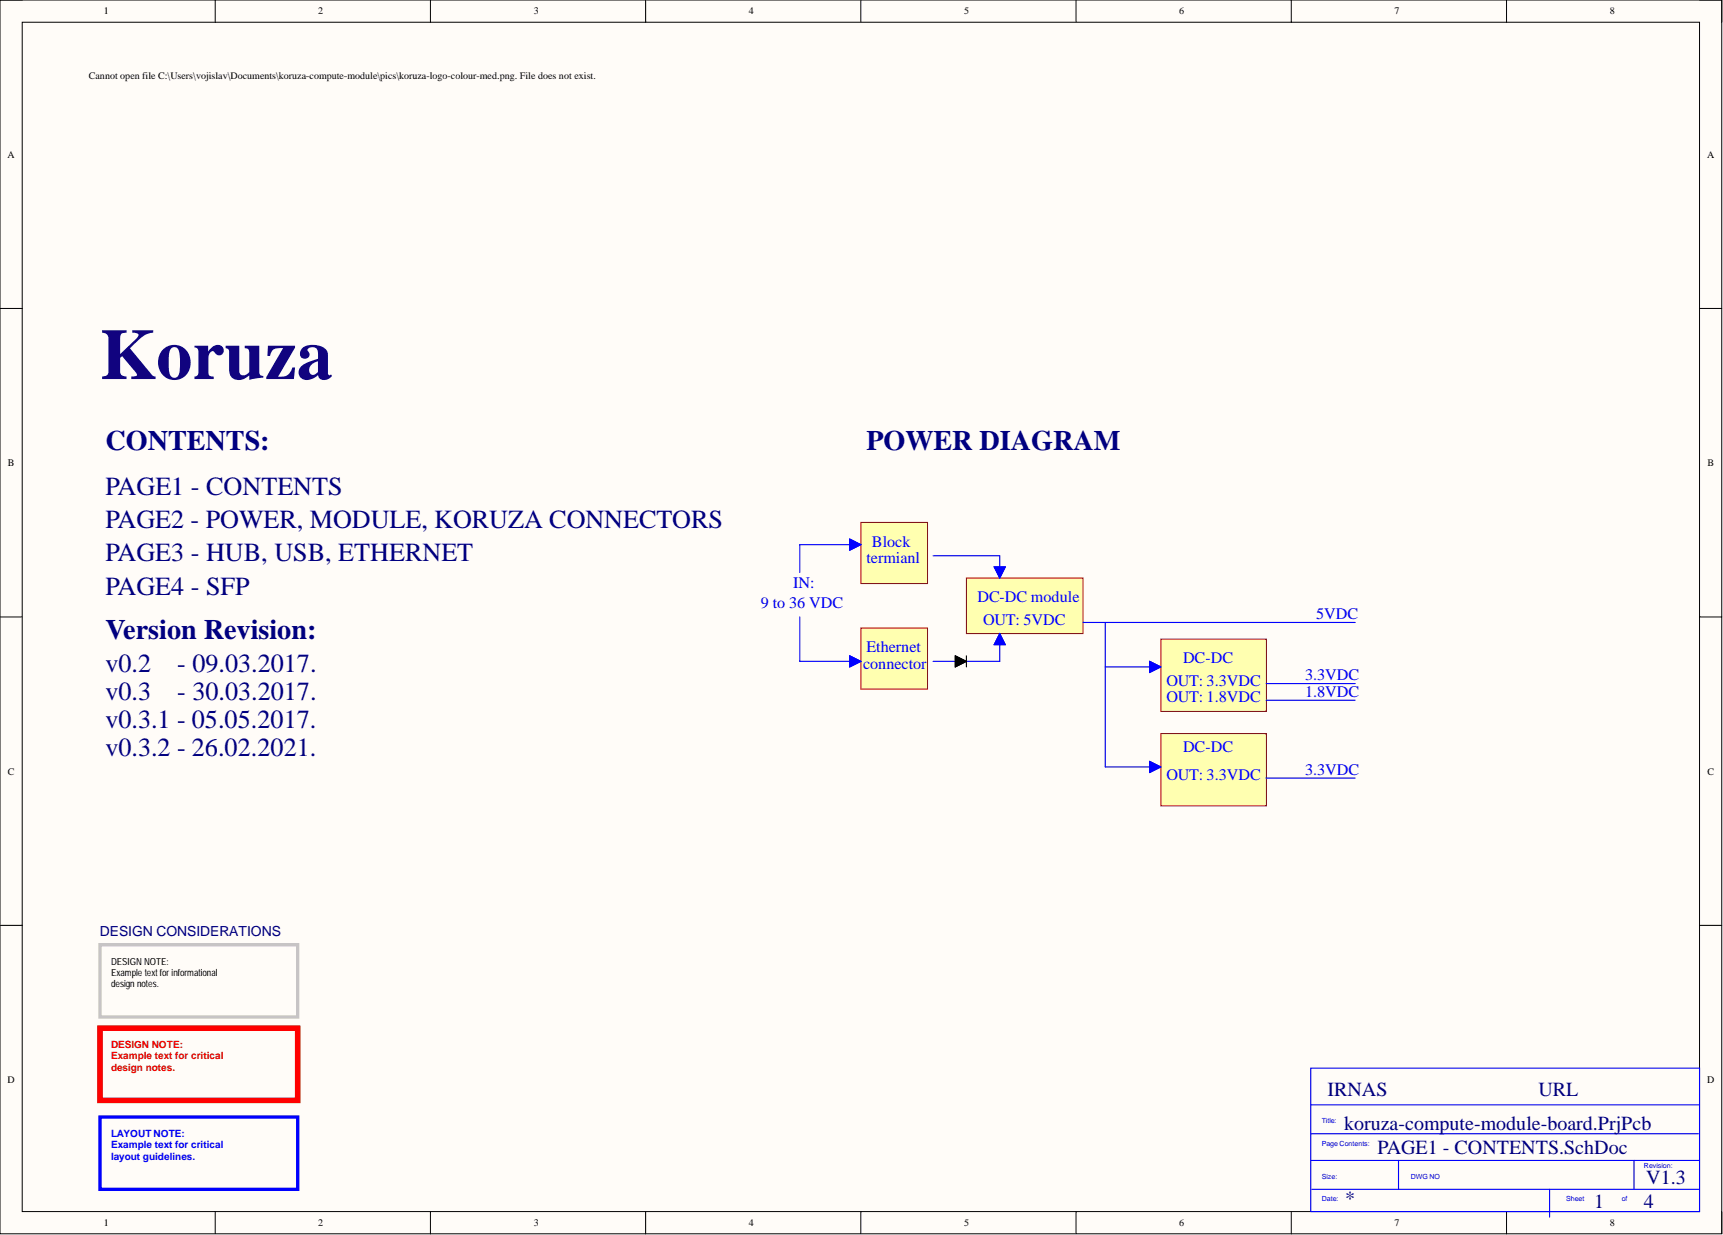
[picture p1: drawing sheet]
<svg xmlns="http://www.w3.org/2000/svg" width="393mm" height="282mm" viewBox="0 0 393 282" stroke-linecap="round" stroke-linejoin="round" font-family="sans-serif">
<path d="M0 0h393.1v281.6h-393.1z" fill-rule="evenodd" fill="#fffcf8"/>
<path d="M0 0h393.1v281.6h-393.1z" fill="none" stroke="#000" stroke-width=".23"/>
<path d="M5.1 5.1h382.9v271.4h-382.9z" fill-rule="evenodd" fill="#fffcf8"/>
<g fill="none" stroke="#000" stroke-width=".23">
<path d="M0 0h5.1M5.1 5.1h382.9v271.4h-382.9zM49.1 0v5.1M98.3 0v5.1M147.4 0v5.1M196.5 0v5.1M245.7 0v5.1M294.8 0v5.1M343.9 0v5.1M388 0h5.1v5.1M0 70.4h5.1M388 70.4h5.1"/>
<path d="M0 140.8h5.1M388 140.8h5.1M0 211.2h5.1M388 211.2h5.1M49.1 276.5v5.1M98.3 276.5v5.1M147.4 276.5v5.1M196.5 276.5v5.1M245.7 276.5v5.1M294.8 276.5v5.1M343.9 276.5v5.1M393.1 276.5v5.1"/>
</g>
<path d="M22.8 215.6h45.2v16.5h-45.2z" fill="none" stroke="#c6c3c6" stroke-width=".76"/>
<path d="M22.8 234.7h45.2v16.5h-45.2z" fill="none" stroke="#f00" stroke-width="1.3"/>
<path d="M22.8 255h45.2v16.4h-45.2z" fill="none" stroke="#00f" stroke-width=".76"/>
<path d="M299.2 243.8h88.8v32.7h-88.8zM299.2 258.8h88.5M299.2 252.2h88.8M299.2 264.9h88.8M299.5 271.4h88.5M319.3 264.9v6.5M353.8 271.4v6.4M373 264.9v6.5" fill="none" stroke="#00f" stroke-width=".25"/>
<path d="M196.5 119.2h15.2v14h-15.2z" fill-rule="evenodd" fill="#ffffb0"/>
<path d="M196.5 119.2h15.2v14h-15.2z" fill="none" stroke="#800000" stroke-width=".23"/>
<path d="M196.5 143.3h15.2v14h-15.2z" fill-rule="evenodd" fill="#ffffb0"/>
<path d="M196.5 143.3h15.2v14h-15.2z" fill="none" stroke="#800000" stroke-width=".23"/>
<path d="M194 123l2.5 1.3-2.5 1.3zM196.5 124.3h-13.9v6.4M182.6 140.8v10.1h13.9M194 149.7l2.5 1.2-2.5 1.3z" fill="none" stroke="#00f" stroke-width=".25"/>
<path d="M194 123l2.5 1.3-2.5 1.3z" fill="#00f"/>
<path d="M194 123l2.5 1.3-2.5 1.3z" fill="none" stroke="#00f" stroke-width=".23"/>
<path d="M194 149.7l2.5 1.2-2.5 1.3z" fill="#00f"/>
<path d="M194 149.7l2.5 1.2-2.5 1.3z" fill="none" stroke="#00f" stroke-width=".23"/>
<path d="M213 126.8h15.2v3.9M228.2 145.9v5h-15.2" fill="none" stroke="#00f" stroke-width=".25"/>
<path d="M220.6 131.9h26.6v12.7h-26.6z" fill-rule="evenodd" fill="#ffffb0"/>
<path d="M220.6 131.9h26.6v12.7h-26.6z" fill="none" stroke="#800000" stroke-width=".23"/>
<path d="M228.2 144.6l1.3 2.5h-2.5z" fill="#00f"/>
<path d="M228.2 144.6l1.3 2.5h-2.5z" fill="none" stroke="#00f" stroke-width=".23"/>
<path d="M228.2 144.6l1.3 2.5h-2.5z" fill="none" stroke="#00f" stroke-width=".25"/>
<path d="M227 129.4h2.5l-1.3 2.5z" fill="#00f"/>
<path d="M227 129.4h2.5l-1.3 2.5z" fill="none" stroke="#00f" stroke-width=".23"/>
<path d="M227 129.4h2.5l-1.3 2.5zM247.2 142.1h62.2M252.3 142.1v10.1h12.7" fill="none" stroke="#00f" stroke-width=".25"/>
<path d="M218.1 149.7l2.5 1.2-2.5 1.3z" fill="#000"/>
<path d="M218.1 149.7l2.5 1.2-2.5 1.3z" fill="none" stroke="#000" stroke-width=".23"/>
<path d="M218.1 149.7l2.5 1.2-2.5 1.3zM220.6 149.7v2.5" fill="none" stroke="#000" stroke-width=".25"/>
<path d="M265 145.9h24.1v16.5h-24.1z" fill-rule="evenodd" fill="#ffffb0"/>
<path d="M265 145.9h24.1v16.5h-24.1z" fill="none" stroke="#800000" stroke-width=".23"/>
<path d="M252.3 152.2v22.8h12.7M289.1 156h20.3M289.1 159.8h20.3" fill="none" stroke="#00f" stroke-width=".25"/>
<path d="M265 167.4h24.1v16.5h-24.1z" fill-rule="evenodd" fill="#ffffb0"/>
<path d="M265 167.4h24.1v16.5h-24.1z" fill="none" stroke="#800000" stroke-width=".23"/>
<path d="M262.5 150.9l2.5 1.3-2.5 1.3z" fill="#00f"/>
<path d="M262.5 150.9l2.5 1.3-2.5 1.3z" fill="none" stroke="#00f" stroke-width=".23"/>
<path d="M262.5 150.9l2.5 1.3-2.5 1.3z" fill="none" stroke="#00f" stroke-width=".25"/>
<path d="M262.5 173.8l2.5 1.2-2.5 1.3z" fill="#00f"/>
<path d="M262.5 173.8l2.5 1.2-2.5 1.3z" fill="none" stroke="#00f" stroke-width=".23"/>
<path d="M262.5 173.8l2.5 1.2-2.5 1.3zM289.1 177.6h20.3" fill="none" stroke="#00f" stroke-width=".25"/>
<text font-size="16.5" fill="#11037f" x="22.8" y="86.5">Koruza</text>
<g font-size="6.4" fill="#000080">
<text x="24.1" y="102.6">CONTENTS:</text>
<text x="197.8" y="102.6">POWER DIAGRAM</text>
<text x="24.1" y="145.7">Version Revision:</text>
</g>
<g font-size="6" fill="#000080">
<text x="24.1" y="112.9">PAGE1 - CONTENTS</text>
<text x="24.1" y="120.5">PAGE2 - POWER, MODULE, KORUZA CONNECTORS</text>
<text x="24.1" y="128.1">PAGE3 - HUB, USB, ETHERNET</text>
<text x="24.1" y="135.7">PAGE4 - SFP</text>
<text x="24.1" y="153.5">v0.2</text>
<text x="40.5" y="153.5">- 09.03.2017.</text>
<text x="24.1" y="159.8">v0.3</text>
<text x="40.5" y="159.8">- 30.03.2017.</text>
<text x="24.1" y="166.2">v0.3.1 - 05.05.2017.</text>
<text x="24.1" y="172.5">v0.3.2 - 26.02.2021.</text>
</g>
<g font-size="4.6" fill="#000080">
<text x="303" y="250.2">IRNAS</text>
<text x="351.2" y="250.2">URL</text>
<text x="306.8" y="257.8">koruza-compute-module-board.PrjPcb</text>
<text x="314.4" y="263.4">PAGE1 - CONTENTS.SchDoc</text>
<text x="307.1" y="275">*</text>
<text x="363.9" y="275.8">1</text>
<text x="375.3" y="275.8">4</text>
<text x="375.8" y="270.2">V1.3</text>
</g>
<g font-size="3.7" fill="#00f">
<text x="199.1" y="124.8">Block</text>
<text x="197.8" y="128.6">termianl</text>
<text x="181.1" y="134.2">IN:</text>
<text x="223.2" y="137.5">DC-DC module</text>
<text x="173.7" y="138.7">9 to 36 VDC</text>
<text x="224.4" y="142.5">OUT: 5VDC</text>
<text x="300.5" y="141.3">5VDC</text>
<text x="197.8" y="148.9">Ethernet</text>
<text x="197" y="152.7">connector</text>
<text x="270.1" y="151.4">DC-DC</text>
<text x="298" y="155.2">3.3VDC</text>
<text x="266.3" y="156.5">OUT: 3.3VDC</text>
<text x="266.3" y="160.3">OUT: 1.8VDC</text>
<text x="298" y="159">1.8VDC</text>
<text x="270.1" y="171.7">DC-DC</text>
<text x="266.3" y="178">OUT: 3.3VDC</text>
<text x="298" y="176.8">3.3VDC</text>
</g>
<text font-size="3.2" fill="#000080" x="22.8" y="213.7">DESIGN CONSIDERATIONS</text>
<g font-size="2.3">
<text x="23.7" y="3.3">1</text>
<text x="72.7" y="3.3">2</text>
<text x="121.9" y="3.3">3</text>
<text x="170.9" y="3.3">4</text>
<text x="220.1" y="3.3">5</text>
<text x="269.2" y="3.3">6</text>
<text x="318.3" y="3.3">7</text>
<text x="367.5" y="3.3">8</text>
<text x="20.3" y="17.9">Cannot open file C:\Users\vojislav\Documents\koruza-compute-module\pics\koruza-logo-colour-med.png. File does not exist.</text>
<text x="1.7" y="36">A</text>
<text x="389.7" y="36">A</text>
<text x="1.8" y="106.4">B</text>
<text x="389.8" y="106.4">B</text>
<text x="1.8" y="176.8">C</text>
<text x="389.8" y="176.8">C</text>
<text x="1.7" y="247.2">D</text>
<text x="389.7" y="247.2">D</text>
<text x="23.7" y="279.8">1</text>
<text x="72.7" y="279.8">2</text>
<text x="121.9" y="279.8">3</text>
<text x="170.9" y="279.8">4</text>
<text x="220.1" y="279.8">5</text>
<text x="269.2" y="279.8">6</text>
<text x="318.3" y="279.8">7</text>
<text x="367.5" y="279.8">8</text>
</g>
<g font-size="2.3" fill="#f00">
<text x="25.4" y="239.3">DESIGN NOTE:</text>
<text x="25.4" y="241.8">Example text for critical</text>
<text x="25.4" y="244.3">design notes.</text>
</g>
<g font-size="2.3" fill="#00f">
<text x="25.4" y="259.6">LAYOUT NOTE:</text>
<text x="25.4" y="262.1">Example text for critical</text>
<text x="25.4" y="264.6">layout guidelines.</text>
</g>
<g font-size="2.2">
<text x="25.4" y="220.2">DESIGN NOTE:</text>
<text x="25.4" y="222.8">Example text forinformational</text>
<text x="25.4" y="225.3">design notes.</text>
</g>
<g font-size="1.6" fill="#00f">
<text x="301.8" y="256.4">Title:</text>
<text x="301.8" y="261.5">Page Contents:</text>
<text x="301.8" y="269.1">Size:</text>
<text x="322.1" y="269.1">DWG NO</text>
<text x="375.3" y="266.5">Revision:</text>
<text x="301.8" y="274.2">Date:</text>
<text x="357.6" y="274.2">Sheet</text>
<text x="370.2" y="274.2">of</text>
</g>
</svg>
